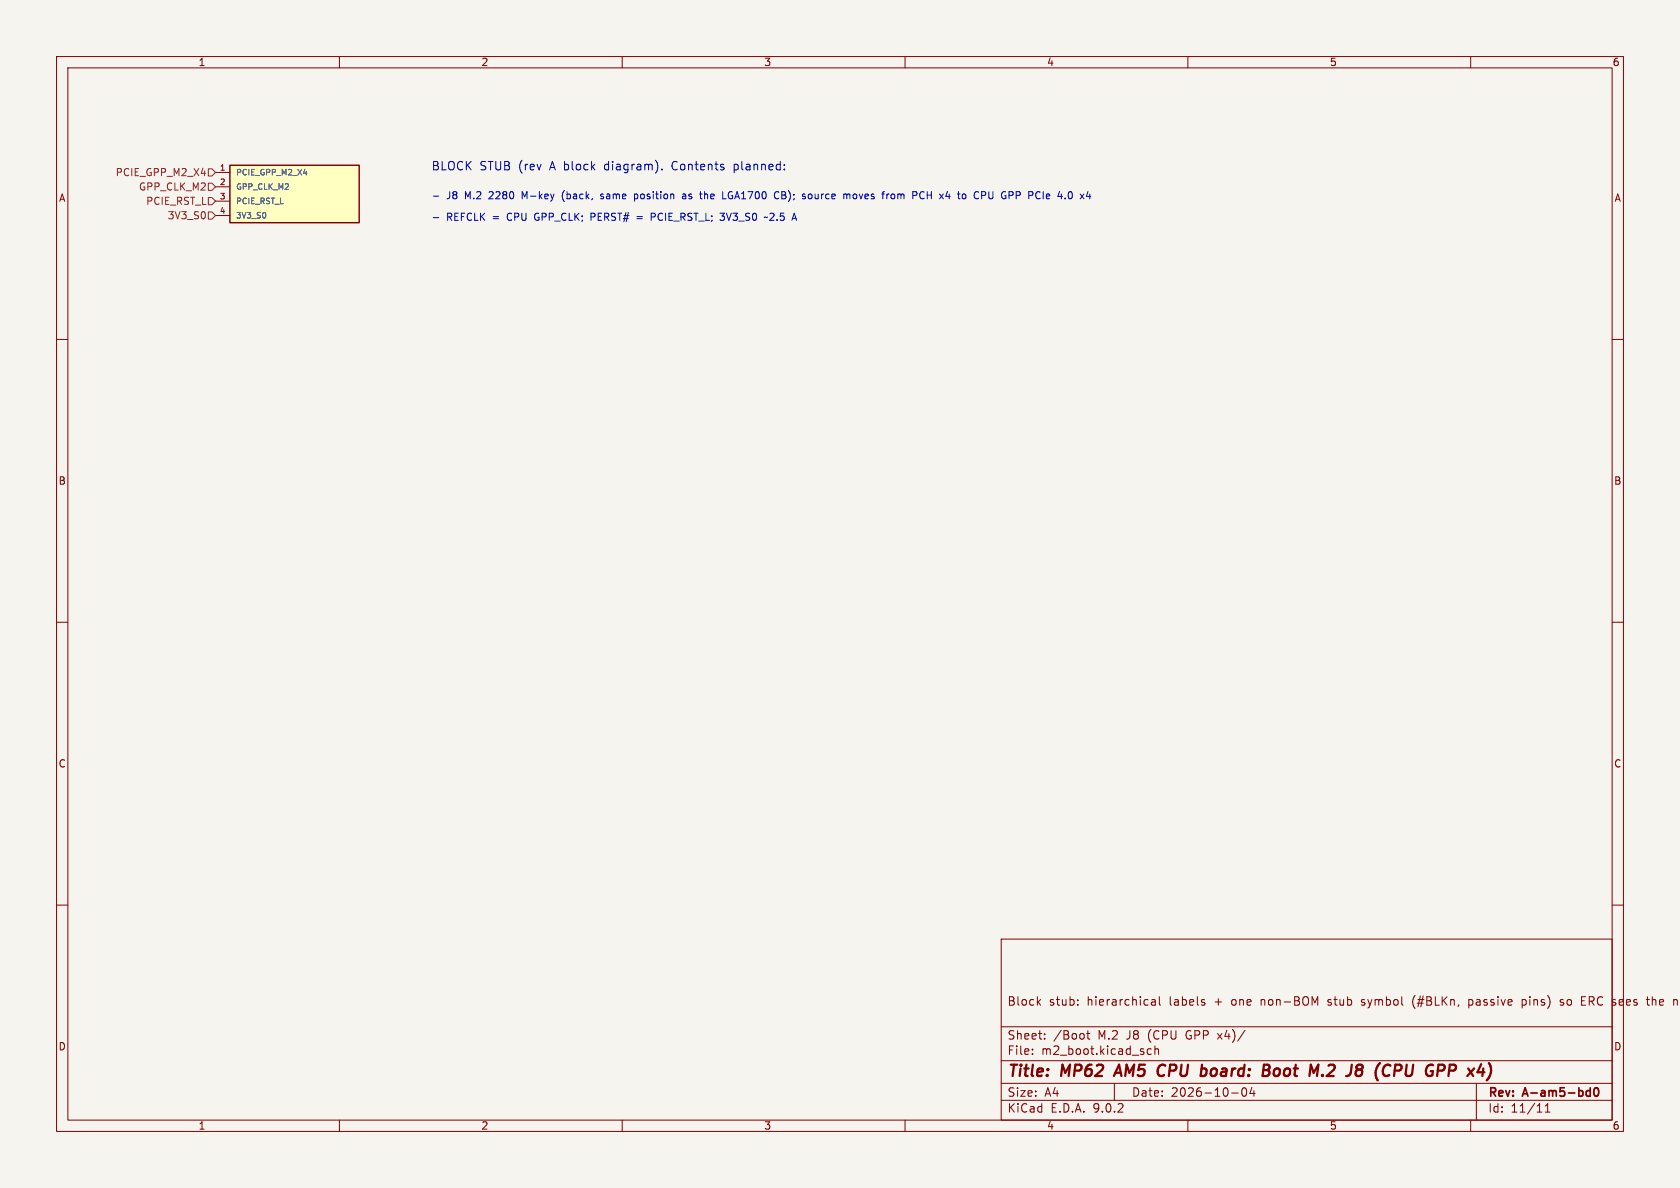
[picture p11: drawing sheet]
<svg xmlns="http://www.w3.org/2000/svg" width="297mm" height="210mm" viewBox="0 0 297 210" stroke-linecap="round" stroke-linejoin="round" font-family="sans-serif">
<path d="M0 0h297v210h-297z" fill="#f5f4ef" stroke="#f5f4ef" stroke-width=".18"/>
<g fill="none" stroke="#840000" stroke-width=".18">
<path d="M10 10h277v190h-277zM12 12h273v186h-273zM60 10v2M110 10v2M160 10v2M210 10v2M260 10v2M10 60h2M285 60h2M10 110h2M285 110h2M10 160h2"/>
<path d="M177 166h108v32h-108zM183.5 177.1l.5 .6M184 176.7l-.6 .6M190.5 177.6v.1M190.5 176.8v.1M203.6 176.8h.6v.9M204.2 177.1h-.5a.29 .29 0 0 0-.2 .3 .29 .29 0 0 0 .2 .3l.5-.1M205 176.2v1.3l.2 .2M213 177.3v.3M234.7 177.6l.2 .1M234.8 176.8v.3M240.7 177.6l.4 .1"/>
<path d="M240.9 176.7l-.2 .2 .2 .3M250.2 176a1.72 1.72 0 0 0 0 2.3M259.7 176.8h.5M259.7 177.6h.5M259.7 176.7v1.5M269.1 176.8l.4-.1 .3 .3M269.1 176.7v1.5M269.8 177.4l-.3 .3-.4-.1M276.4 176.8l-.4-.1-.2 .2 .1 .2 .5 .2v.3h-.6M279.6 177.7h.7M279.6 176.2h.7M285 160h2"/>
<path d="M292.1 176.2v1.5M292.5 176.7l-.4 .1M60 198v2M110 198v2M160 198v2M177 194.5h108M177 191.5h108M177 187.5h108M177 181.5h108M182.5 186.3v.1M182.5 185.5v.1M184.7 183.6v.1"/>
<path d="M184.7 182.8v.1M192.1 182.7h.6M192.3 182.2v1.3l.4 .2M197 191.5v3M203.5 185.5l-.4-.1-.3 .3v.4l.2 .2h.5M204.2 185.5l.2-.1 .3 .1 .1 .9M204.2 184.9v1.5M210 198v2M217.7 193.2h1.2M219.7 192.4l.2-.1a.81 .81 0 0 1 .6 .6 .81 .81 0 0 1-.3 .8l-.2 .1a.81 .81 0 0 1-.3-1.4zM221.3 192.2l-.3 1.1h.9M221.7 192.8v1"/>
<path d="M260 198v2M261 191.5v6.5M273.2 196.6h.8M273.2 195.5l.4-.4v1.5"/>
</g>
<path d="M280.7 192.8l.4 .1M281.1 192.3v1.5M281.1 193.7l-.4 .1M281.9 192.4l.2-.1a.81 .81 0 0 1 .6 .6 .81 .81 0 0 1-.3 .8l-.1 .1a.81 .81 0 0 1-.4-1.4z" fill="none" stroke="#840000" stroke-width=".3"/>
<path d="M197.8 188.2l-.9 2M204.9 190.1l.3 .1 .5-.1M205.6 188.2l-.4 .1-.3 .2M224.4 189.4v.4M224.4 188.4v.4l-.1 .2M225.9 188.9a.62 .62 0 0 0-.7 .4v.7l.3 .2h.3M235.8 189.1l-1.3 1.1h1.3M244 187.9l-.1 .1M246.7 188.2l.9 .1a.58 .58 0 0 1-.3 1h-.7M256.3 188.2l1 .1a.58 .58 0 0 1-.4 1h-.7" fill="none" stroke="#840000" stroke-width=".4"/>
<path d="M40.6 29.2h22.9v10.2h-22.9z" fill="#ffffc2"/>
<path d="M40.6 29.2h22.9v10.2h-22.9z" fill="none" stroke="#840000" stroke-width=".25"/>
<path d="M38.1 30.5h2.5M38.1 33h2.5M38.1 35.6h2.5M38.1 38.1h2.5" fill="none" stroke="#840000" stroke-width=".18"/>
<path d="M53.7 30.6h.6" fill="none" stroke="#006464" stroke-width=".18"/>
<path d="M35.6 30.6h.8M36.8 29.8h.7l.6 .7-.6 .6h-.7zM36.8 32.4h.7l.6 .6-.6 .7h-.7zM36.8 34.9h.7l.6 .7-.6 .6h-.7zM36.8 37.5h.7l.6 .6-.6 .6h-.7z" fill="none" stroke="#725600" stroke-width=".18"/>
<g fill="none" stroke="#0000c2" stroke-width=".18">
<path d="M76.6 38.5h1M76.6 34.7h1M99.5 34.1l-.1 .4 .1 .8M104.5 38.4h.5M105 37.7h-.5v1.3M106.2 35.1h.3M106.5 34.3l-.3 .2v.2h.3M112.2 34.4l.3-.1 .2 .1M112.2 34.3v1.3M112.6 38.3h1M112.6 38.7h1M112.7 35l-.2 .1h-.3"/>
<path d="M115.7 37.7h-.6v1.3M115.7 38.3l-.6 .1M117 29.9v.1M120.7 34.4h.5v.7M121.2 34.6l-.4 .1-.2 .1 .2 .3h.4M124.6 33.9v1.2M124.7 34.3l-.1 .1M127.3 37.7h.8l-.5 .5h.3l.2 .2M127.8 35.1h.6M128.1 38.7l-.3 .3h-.3M129 33.9l-.3 .5 .3 .7M129.8 29v1.5"/>
<path d="M129.8 30h.1M129.9 29l-.1 .1M135.3 38.4l.2 .1 .2-.1M136.3 37.7l-.2 .1M136.8 38.2l-.7 .8h.7M137.3 33.9l.4 .1M137.7 35l-.4 .1M138.2 34.5h.5M138.7 33.9h-.5v1.2h.5M140.4 37.7l.4 1.3M143.4 34.4l-.3-.1-.2 .2v.5l.2 .1h.3M149.8 34.4h.4l.1 .7"/>
<path d="M150.9 34.4l-.1 .1 .1 .6M157.9 34.3l-.3 .1-.1 .1 .1 .5 .3 .1M163.4 34a.6 .6 0 0 0-.9 .4 .6 .6 0 0 0 .6 .7l.3-.1M174.8 33.9v1l.3 .2M179.7 33.9h.4M179.7 34.5h.4M185.2 34.3l-.2 .2v.5l.2 .1M185.6 34.6l-.6 .1"/>
</g>
<g font-size="2.8" fill="#840000">
<text x="178" y="190.9">Title:</text>
<text x="187.7" y="190.9">MP62</text>
<text x="198.1" y="190.9">AM5</text>
<text x="206.3" y="190.9">CPU</text>
<text x="214.7" y="190.9">board:</text>
<text x="226.5" y="190.9">Boot</text>
<text x="235.6" y="190.9">M.2</text>
<text x="243" y="190.9">J8</text>
<text x="248.8" y="190.9">(CPU</text>
<text x="258.5" y="190.9">GPP</text>
</g>
<g font-size="2.1" fill="#0000c2">
<text x="76.2" y="30.2">BLOCK</text>
<text x="84.8" y="30.2">STUB (rev</text>
<text x="97.4" y="30.2">A block</text>
<text x="107.3" y="30.2">diagram).</text>
<text x="119.4" y="30.2">Contents</text>
<text x="130.4" y="30.2">planned:</text>
</g>
<g font-size="2.1" fill="#840000">
<text x="178" y="178">Block</text>
<text x="185.4" y="178">stub:</text>
<text x="192.2" y="178">hierarchical</text>
<text x="206.9" y="178">labels</text>
<text x="215" y="178">+</text>
<text x="218.1" y="178">one</text>
<text x="223.4" y="178">non-BOM</text>
<text x="235.5" y="178">stub</text>
<text x="241.5" y="178">symbol</text>
<text x="250.7" y="178">(#BLKn,</text>
<text x="260.8" y="178">passive</text>
<text x="270.4" y="178">pins)</text>
<text x="277.3" y="178">so</text>
<text x="281.2" y="178">ERC</text>
<text x="286.8" y="178">sees</text>
<text x="293.1" y="178">the</text>
<text x="178" y="184">Sheet:</text>
<text x="186.2" y="184">/Boot</text>
<text x="194.2" y="184">M.2</text>
<text x="199.3" y="184">J8</text>
<text x="203.2" y="184">(CPU</text>
<text x="210.1" y="184">GPP x4)/</text>
<text x="178" y="186.7">File:</text>
<text x="184.1" y="186.7">m2_boot.kicad_sch</text>
<text x="178" y="196.9">KiCad</text>
<text x="178" y="194.1">Size:</text>
<text x="184.7" y="194.1">A4</text>
<text x="185.7" y="196.9">E.D.A.</text>
<text x="193.3" y="196.9">9.0.2</text>
<text x="200" y="194.1">Date:</text>
<text x="207" y="194.1">2026-10-04</text>
<text x="263" y="194.3">Rev:</text>
<text x="263" y="196.9">Id:</text>
<text x="267.1" y="196.9">11/11</text>
<text x="269.4" y="194.3">A-am5-bd0</text>
</g>
<g font-size="1.8" fill="#840000">
<text x="35" y="11.9">1</text>
<text x="85" y="11.9">2</text>
<text x="135" y="11.9">3</text>
<text x="185" y="11.9">4</text>
<text x="235" y="11.9">5</text>
<text x="285" y="11.9">6</text>
<text x="10.3" y="35.9">A</text>
<text x="285.3" y="35.9">A</text>
<text x="10.3" y="85.9">B</text>
<text x="285.3" y="85.9">B</text>
<text x="10.3" y="135.9">C</text>
<text x="285.3" y="135.9">C</text>
<text x="10.3" y="185.9">D</text>
<text x="285.3" y="185.9">D</text>
<text x="35" y="199.9">1</text>
<text x="85" y="199.9">2</text>
<text x="135" y="199.9">3</text>
<text x="185" y="199.9">4</text>
<text x="235" y="199.9">5</text>
<text x="285" y="199.9">6</text>
</g>
<g font-size="1.8" fill="#725600">
<text x="20.3" y="31.3">PCIE_GPP_M2_X4</text>
<text x="24.5" y="33.9">GPP_CLK_M2</text>
<text x="25.7" y="36.4">PCIE_RST_L</text>
<text x="29.5" y="39">3V3_S0</text>
</g>
<g font-size="1.8" fill="#0000c2">
<text x="78.9" y="35.3">J8</text>
<text x="82.3" y="35.3">M.2</text>
<text x="86.7" y="35.3">2280</text>
<text x="92.7" y="35.3">M-key</text>
<text x="100" y="35.3">(back,</text>
<text x="107.1" y="35.3">same</text>
<text x="113.2" y="35.3">position</text>
<text x="121.9" y="35.3">as</text>
<text x="125.3" y="35.3">the</text>
<text x="129.4" y="35.3">LGA1700</text>
<text x="138.8" y="35.3">CB);</text>
<text x="144" y="35.3">source</text>
<text x="151.4" y="35.3">moves</text>
<text x="158.5" y="35.3">from</text>
<text x="164" y="35.3">PCH</text>
<text x="169.1" y="35.3">x4</text>
<text x="172.5" y="35.3">to</text>
<text x="175.5" y="35.3">CPU</text>
<text x="180.6" y="35.3">GPP</text>
<text x="185.6" y="35.3">PCIe</text>
<text x="191" y="35.3">4.0</text>
<text x="78.9" y="39.1">REFCLK</text>
<text x="87.2" y="39.1">=</text>
<text x="89.9" y="39.1">CPU</text>
<text x="95" y="39.1">GPP_CLK;</text>
<text x="105.1" y="39.1">PERST#</text>
<text x="116.1" y="39.1">PCIE_RST_L;</text>
<text x="128.6" y="39.1">3V3_S0</text>
<text x="136.7" y="39.1">~2.5</text>
</g>
<g font-size="1.4" fill="#a90000">
<text x="38.8" y="30.2">1</text>
<text x="38.8" y="32.8">2</text>
<text x="38.8" y="35.3">3</text>
<text x="38.8" y="37.8">4</text>
</g>
<g font-size="1.4" fill="#006464">
<text x="41.7" y="31.2">PCIE_GPP_M2_X4</text>
<text x="41.7" y="33.7">GPP_CLK_M2</text>
<text x="41.7" y="36.3">PCIE_RST_L</text>
<text x="41.7" y="38.8">3V3_S0</text>
</g>
</svg>
